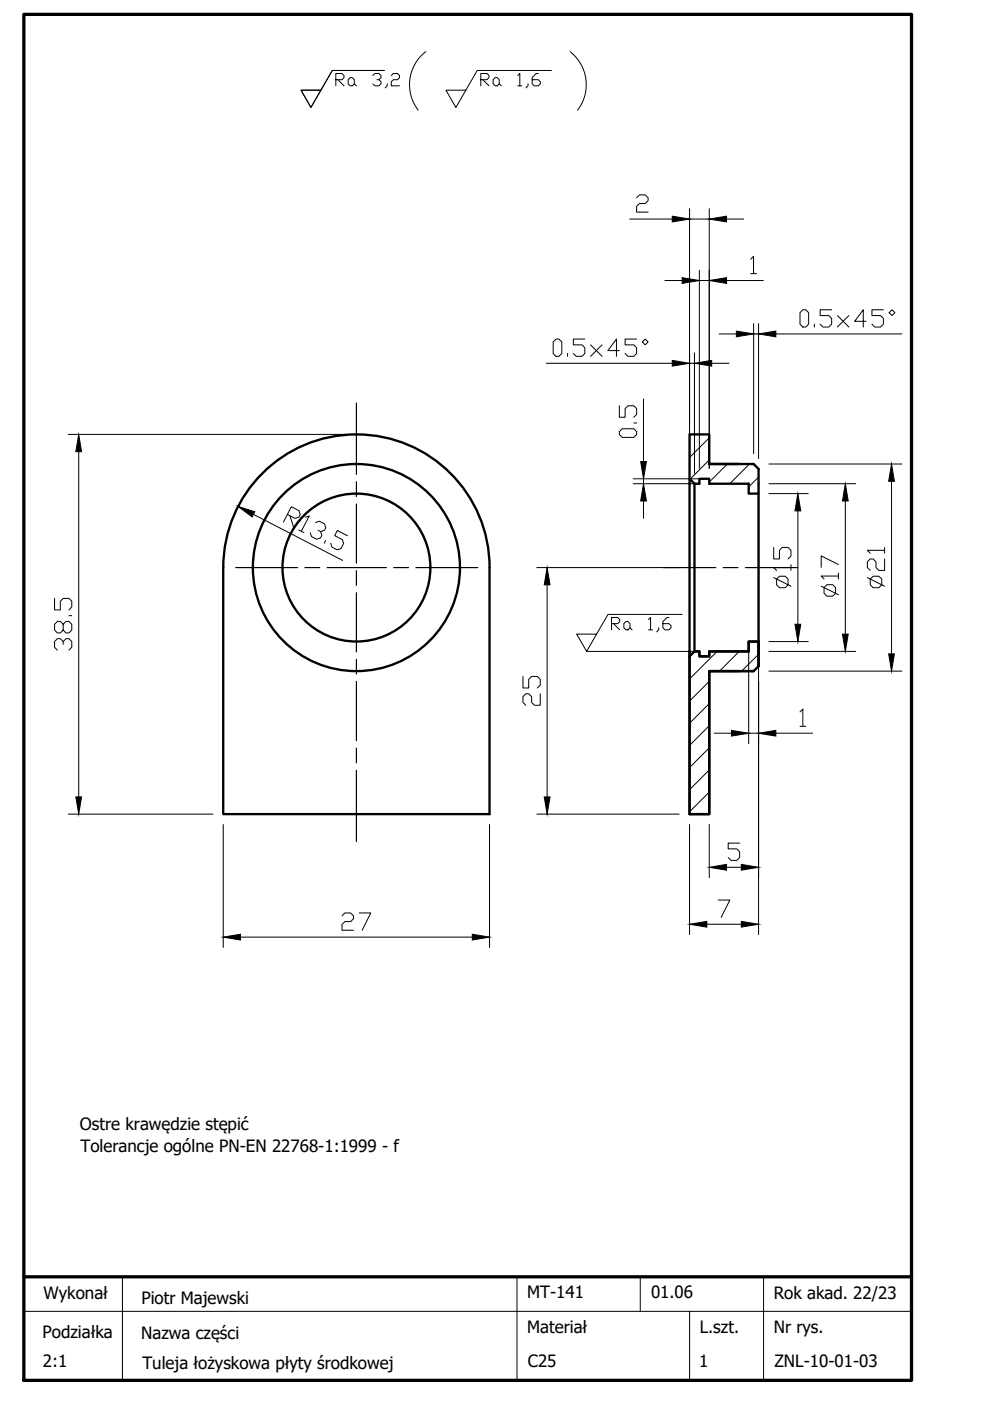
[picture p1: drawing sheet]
<svg xmlns="http://www.w3.org/2000/svg" width="210mm" height="297mm" viewBox="0 0 210 297" stroke-linecap="round" stroke-linejoin="round" font-family="sans-serif">
<!-- layer: tabelka -->
<path d="M151.4 3h41.9M5.1 278h188.2M26 270.7v22M109.6 270.7v22M135.8 270.7v7.3M146.2 278v14.7M161.9 270.7v22" fill="none" stroke="#000" stroke-width=".21"/>
<!-- layer: ramka -->
<path d="M5.1 3h188.2v289.7h-188.2zM5.1 270.7h188.2" fill="none" stroke="#000" stroke-width=".7"/>
<!-- layer: opis -->
<g fill="none" stroke="#000" stroke-width=".21">
<path d="M71.2 16.9h1.3l.4-.4v-.5l-.4-.4h-1.3v2.6M71.6 16.9l1.3 1.3M74.3 16.5h.4l.4 .4v.9l-.4 .4h-.4l-.5-.4v-.9zM75.1 17.8l.5 .4M79 16l.5-.4h.8l.5 .4v.5l-.5 .4h-.4M80.3 16.9l.5 .4v.5l-.5 .4h-.8l-.5-.4M81.5 14.9h-11l-4.6 7.9-2.1-3.7h4.2M82.1 17.8v.4l-.4 .4M83 16l.4-.4h.9l.4 .4v.5l-.4 .4h-.9l-.4 .4v.9h1.7M90.3 11a8.8 8.8 0 0 0-1.6 12.4M101.9 16.9h1.3l.5-.4v-.5l-.5-.4h-1.3v2.6M102.4 16.9l1.3 1.3"/>
<path d="M105 16.5h.4l.5 .4v.9l-.5 .4h-.4l-.4-.4v-.9zM105.9 17.8l.4 .4M109.8 16l.4-.4v2.6M109.8 18.2h.8M112 17.8v.4l-.5 .4M114.1 15.6h-.4l-.9 .9v1.3l.5 .4h.8l.5-.4v-.5l-.5-.4h-1.3M116.9 14.9h-15.7l-4.5 7.9-2.1-3.7h4.2M120.9 11a8.8 8.8 0 0 1 1.6 12.4M129.7 132.2h1.3l.4-.4v-.4l-.4-.5h-1.3v2.6M130.1 132.2l1.3 1.3M132.3 132.2l.4-.4h.4l.5 .4v.9l-.5 .4h-.4l-.4-.4zM133.6 133.1l.4 .4"/>
<path d="M137.5 131.4l.4-.5v2.6M137.5 133.5h.9M139.7 133.1v.4l-.5 .5M141.8 130.9h-.4l-.9 .9v1.3l.5 .4h.8l.5-.4v-.4l-.5-.5h-1.3M144.6 130.3h-15.7l-4.5 7.8-2.1-3.7h4.2"/>
</g>
<!-- layer: Widoczne (ISO) -->
<g fill="none" stroke="#000" stroke-width=".5">
<path d="M146.2 92.1h4.2v6.3h9.4l1 1v41.9l-1 1h-9.4v30.3h-4.2zM150.4 98.4h6.3M55.6 100.4a28.2 28.2 0 0 1 30.8-6.2 28.2 28.2 0 0 1 17.4 26.1v52.3h-56.5v-52.3a28.1 28.1 0 0 1 8.3-19.9zM146.2 101.5l1 1.1v35.5l-1 1.1M147.2 102.6h1.1v-1.1h2.1v1.1h8.3v2.1h2.1M160.8 136h-2.1v2.1h-8.3v1.1h-2.1v-1.1h-1.1M150.4 142.3h6.3"/>
<circle cx="75.6" cy="120.3" r="22"/>
<circle cx="75.6" cy="120.3" r="15.7"/>
</g>
<!-- layer: Kreskowanie (ISO) -->
<g fill="none" stroke="#000" stroke-width=".21">
<path d="M146.4 92.1l-.2 .2M150.4 92.8l-4.2 4.2M150.4 97.5l-4.1 4.1M154.2 98.4l-3.8 3.8M158.9 98.4l-4.2 4.2M160.8 101.2l-2.1 2M147.4 138.1l-1.2 1.2M152 138.1l-5.8 5.9M156.7 138.1l-4.1 4.2M158.8 136l-.1 .1M160.8 138.7l-3.6 3.6M150.4 144.5l-4.2 4.1"/>
<path d="M150.4 149.2l-4.2 4.1M150.4 153.9l-4.2 4.1M150.4 158.6l-4.2 4.1M150.4 163.3l-4.2 4.1M150.4 167.9l-4.2 4.2"/>
</g>
<!-- layer: osie -->
<g fill="none" stroke="#000" stroke-width=".25">
<path d="M75.6 85.5v15.1M75.6 102.1v3.2M75.6 106.9v12.5M50 120.3h13.1M64.7 120.3h3.1M69.4 120.3h12.5M75.6 121v3.1M75.6 125.7v12.5M75.6 139.8v3.1M83.5 120.3h3.1M88.2 120.3h13.1M140.6 120.3h11.2"/>
<path d="M153.3 120.3h3.2M158 120.3h11.2M75.6 144.5v12.5M75.6 158.6v3.1M75.6 163.3v15.1"/>
</g>
<!-- layer: wymiary -->
<g fill="none" stroke="#000" stroke-width=".21">
<path d="M133.5 46.4h9M135 41.9l.6-.6h1.2l.6 .6v.6l-.6 .6h-1.2l-.6 .7v1.2h2.4M141 59.5h3.6M146.2 44.2v55.1M146.2 46.4h4.2M148.3 57.3v42M148.3 59.5h2.1M150.4 44.2v55.1M154 59.5h7.8M154 46.4h3.7M159.2 55l.6-.6v3.6M159.2 58h1.2"/>
<path d="M115.8 77h26.7M117.3 72.5l.6-.6h.6l.6 .6v2.4l-.6 .7h-.6l-.6-.7zM120.3 74.9v.7M124 71.9h-2.4v1.2h1.8l.6 .6v1.2l-.6 .7h-1.2l-.6-.7M125.2 73.1l2.5 2.5M127.7 73.1l-2.5 2.5M131.3 74.3h-2.4l1.8-2.4v3.7M135 71.9h-2.5v1.2h1.9l.6 .6v1.2l-.6 .7h-1.3l-.6-.7M136.8 71.9l.6 .6-.6 .6-.6-.6zM146.2 77h1M147.2 74.8v25.6M150.9 77h3.7"/>
<path d="M152.5 70.8h3.6M159.8 68.6v27.6M159.8 70.8h1M160.8 68.6v28.6M164.5 70.8h26.7M170.2 65.7h.6l.6 .6v2.4l-.6 .6h-.6l-.6-.6v-2.4zM172.7 68.7v.6M176.3 65.7h-2.4v1.2h1.8l.6 .6v1.2l-.6 .6h-1.2l-.6-.6M177.5 66.9l2.5 2.4M180 66.9l-2.5 2.4M183.6 68.1h-2.4l1.8-2.4v3.6M187.3 65.7h-2.4v1.2h1.8l.6 .6v1.2l-.6 .6h-1.2l-.6-.6"/>
<path d="M188.5 66.3l.6-.6 .6 .6-.6 .6zM14.5 92.1h58.9M16.7 95.8v73.2M131.3 91.5l.6-.6h2.5l.6 .6v.6l-.6 .6h-2.5l-.6-.6zM131.3 86v2.5h1.2v-1.9l.6-.6h1.3l.6 .6v1.3l-.6 .6M134.4 89.7h.6M136.4 84.6v13.3M163 98.4h28.2M53.7 109.1l18.9 9.7M60.9 109.1l1.7 .8 .8-.3 .3-.5-.3-.8-1.6-.9-1.7 3.3M61.5 109.3l.8 2.5M63.3 112.4l1.1 .5"/>
<path d="M64.7 109.7l.9-.3-1.7 3.2M66.9 110.8l.8-.3 1.1 .6 .3 .8-.3 .5-.8 .3-.6-.3M68 112.7l.2 .8-.2 .6-.9 .2-1-.5-.3-.8M69 114.6l-.2 .6M73.7 113.6l-2.2-1.1-.5 1.1 1.6 .8 .3 .8-.6 1.1-.8 .3-1.1-.6-.3-.8M134.2 102.6h14M134.2 101.5h14M136.4 101.5v1.1M136.4 106.2v3.7M163 102.6h18.4M163 104.7h8.4M164 116.1v2.4h1.3v-1.8l.6-.6h1.2l.6 .6v1.2l-.6 .6"/>
<path d="M167.7 119.7v1.2M169.2 108.3v24.1M177.8 119.7l-3.7-1.8v2.4M179.2 106.2v28.2M187.6 118.5v2.4h-1.3l-.6-.6v-1.2l-.6-.6h-.6l-.6 .6v1.2l.6 .6M187.6 116.7h-3.7l.6 .6M187.6 116.1v1.2M189 102v36.6M11.6 126.9v2.4h1.2v-1.8l.6-.6h1.2l.6 .6v1.2l-.6 .6M13.4 136.6v-.6l-.6-.6h-.6l-.6 .6v1.2l.6 .6M13.4 136l.6-.6h.6l.6 .6v1.2l-.6 .6M13.4 132.4l.6-.7h.6l.6 .7v1.2l-.6 .6h-.6l-.6-.6v-1.2l-.6-.7h-.6l-.6 .7v1.2l.6 .6h.6l.6-.6"/>
<path d="M14.6 130.5h.6M113.8 120.3h30.2M116 124v45M124.4 138.1h22.8M158.7 138.2v19.5M160.8 138.2v60M163 138.1h18.4M163 136h8.4M164 122.5l3.7 1.8M164.7 122.8l.6-.6h1.2l.6 .6v1.2l-.6 .6h-1.2l-.6-.6zM167.7 120.3h-3.7l.7 .6M174.1 124.3l3.7 1.8"/>
<path d="M174.7 124.6l.6-.6h1.3l.6 .6v1.2l-.6 .6h-1.3l-.6-.6zM177.8 122.1h-3.7l.6 .7M177.8 121.5v1.3M183.9 122.5l3.7 1.8M184.5 122.8l.6-.6h1.2l.7 .6v1.2l-.7 .6h-1.2l-.6-.6zM110.9 143.4v2.5h1.2v-1.9l.6-.6h1.2l.6 .6v1.3l-.6 .6M114.5 147.1v2.4h-1.2l-.6-.6v-1.2l-.6-.6h-.6l-.6 .6v1.2l.6 .6M151.4 155.5h3.7M158.7 155.5h2.1M163 142.3h28.2M164.5 155.5h7.8M169.6 150.9l.6-.6v3.7"/>
<path d="M169.6 154h1.2M14.5 172.6h30.6M47.3 174.8v26.1M103.8 174.8v26.1M113.8 172.6h30.2M146.2 174.8v23.4M150.4 174.8v11.3M156.8 178.8h-2.4v1.2h1.8l.6 .6v1.2l-.6 .6h-1.2l-.6-.6M51 198.7h49.1M72.5 194.2l.6-.6h1.2l.7 .6v.6l-.7 .6h-1.2l-.6 .6v1.2h2.5M76.2 193.6h2.4l-1.8 3.6M149.9 196h7.3"/>
<path d="M152.3 190.8h2.4l-1.8 3.7M154 183.9h3.2"/>
</g>
<g fill="#000" stroke="#000" stroke-width=".21">
<path d="M142.5 45.8l3.7 .6-3.7 .6zM144.6 58.9l3.7 .6-3.7 .6zM150.4 59.5l3.6-.6v1.2zM150.4 46.4l3.6-.6v1.2zM142.5 76.4l3.7 .6-3.7 .6zM147.2 77l3.7-.6v1.2zM156.1 70.2l3.7 .6-3.7 .6zM160.8 70.8l3.7-.6v1.2zM16.7 92.1l.6 3.7h-1.2zM135.8 97.9h1.3l-.7 3.6zM50.5 107.4l3.5 1.1-.5 1.1zM136.4 102.6l.7 3.6h-1.3z"/>
<path d="M169.2 104.7l.6 3.6h-1.2zM179.2 102.6l.6 3.6h-1.2zM189 98.4l.6 3.6h-1.2zM116 120.3l.6 3.7h-1.2zM168.6 132.4h1.2l-.6 3.6zM178.6 134.4h1.2l-.6 3.7zM188.4 138.6h1.2l-.6 3.7zM155.1 154.9l3.6 .6-3.6 .6zM160.8 155.5l3.7-.6v1.2zM16.1 169h1.2l-.6 3.6zM115.4 169h1.2l-.6 3.6zM47.3 198.7l3.7-.6v1.2z"/>
<path d="M100.1 198.1l3.7 .6-3.7 .6zM146.2 196l3.7-.6v1.2zM150.4 183.9l3.6-.6v1.2zM157.2 195.4l3.6 .6-3.6 .6zM157.2 183.3l3.6 .6-3.6 .6z"/>
</g>
<!-- layer: Visible -->
<path d="M146.2 138.1v34.5h4.2v-30.3h9.4M147.2 138.1h1.1v1.1h2.1v-1.1h8.3v-2.1h2.1v5.3" fill="none" stroke="#000" stroke-width=".5"/>
<g font-size="3.6">
<text x="17" y="239.7">Ostre krawędzie stępić</text>
<text x="17.1" y="244.3">Tolerancje ogólne PN-EN 22768-1:1999 - f</text>
<text x="9.2" y="275.3">Wykonał</text>
<text x="111.8" y="275.2">MT-141</text>
<text x="138" y="275.3">01.06</text>
<text x="164" y="275.3">Rok akad. 22/23</text>
<text x="30" y="276.5">Piotr Majewski</text>
<text x="9" y="283.7">Podziałka</text>
<text x="29.9" y="283.9">Nazwa części</text>
<text x="111.8" y="282.6">Materiał</text>
<text x="148.4" y="282.5">L.szt.</text>
<text x="164" y="282.5">Nr rys.</text>
<text x="9.1" y="289.9">2:1</text>
<text x="30.2" y="290.2">Tuleja łożyskowa płyty środkowej</text>
<text x="111.9" y="289.9">C25</text>
<text x="148.2" y="289.9">1</text>
<text x="164.2" y="289.9">ZNL-10-01-03</text>
</g>
</svg>
